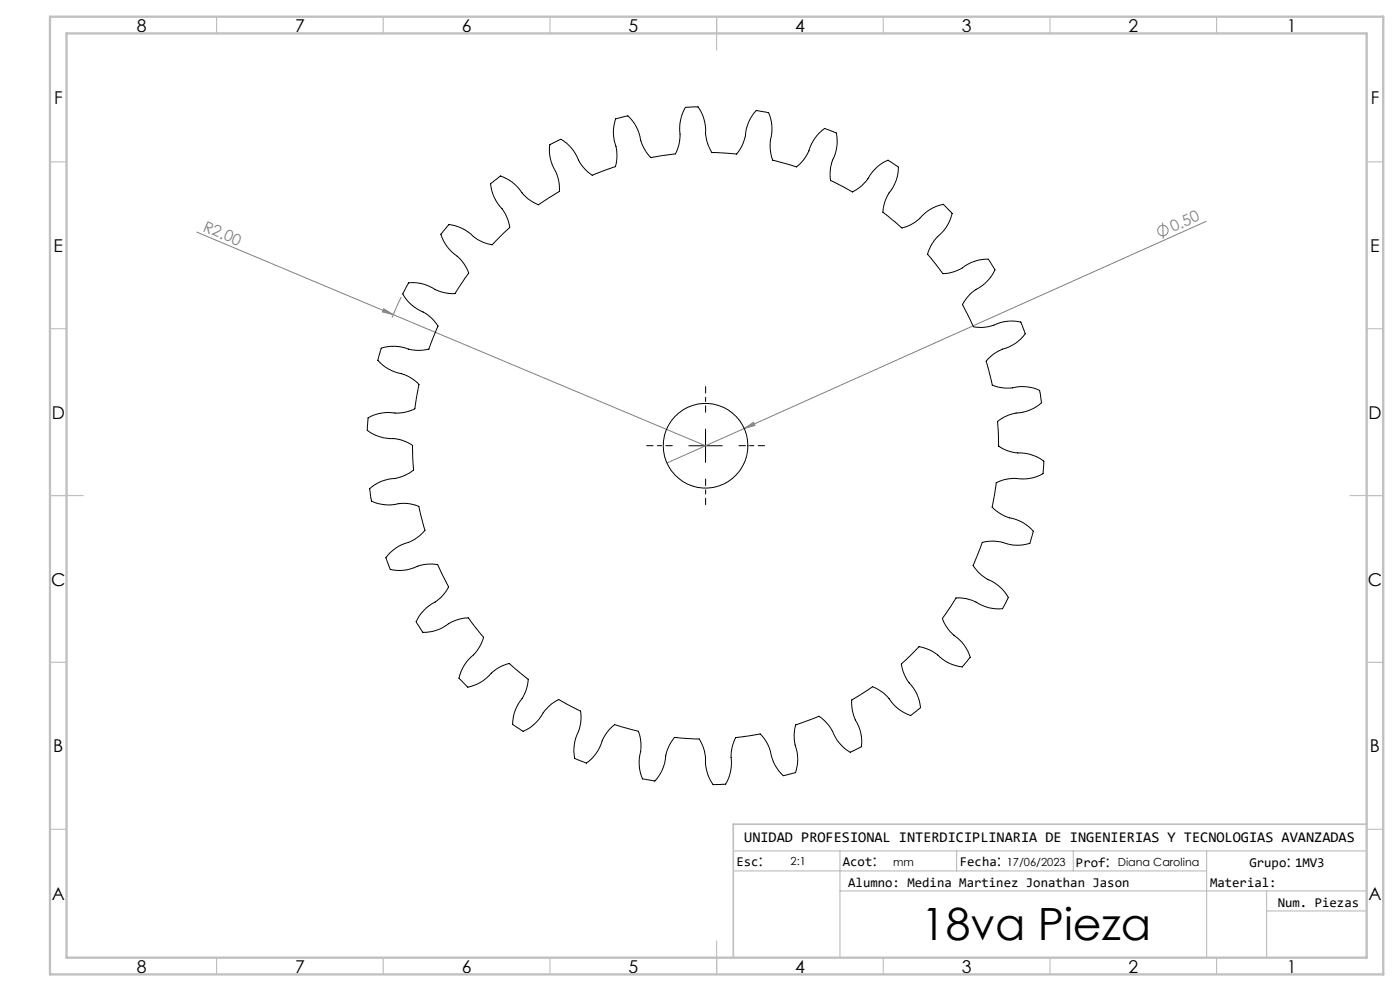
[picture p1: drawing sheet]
<svg xmlns="http://www.w3.org/2000/svg" width="420mm" height="297mm" viewBox="0 0 420 297" stroke-linecap="round" stroke-linejoin="round" font-family="sans-serif">
<g fill="none" stroke="#808080" stroke-width=".3">
<path d="M59 69.6l59 24.7M348.8 66.7l.2 4.8M361.8 66.4l-138.5 62M115.1 92.6l2.9 1.7-3.3-.8zM118 94.3l93.7 39.3M120.4 89l-2.8 6.2M223.3 128.4l2.8-1.8 .4 .9zM223.3 128.4l-23.2 10.4"/>
<circle cx="348.9" cy="69.1" r="1.55"/>
</g>
<path d="M201.7 133.6h-7.7M211.7 123.6v-7.7M221.7 133.6h7.7M211.7 143.6v7.7" fill="none" stroke="#000" stroke-width=".3" stroke-dasharray="15.2 1.3 1.3 1.3" stroke-dashoffset="13.3"/>
<path d="M206.7 133.6h10M211.7 128.6v10" fill="none" stroke="#000" stroke-width=".3"/>
<g fill="none" stroke="#c0c0c0" stroke-width=".35">
<path d="M65 5v5M115 5v5M165 5v5M215 5v10M265 5v5M315 5v5M365 5v5M15 48.5h5M410 48.5h5M15 98.5h5M410 98.5h5M15 148.5h10"/>
<path d="M405 148.5h10M15 198.5h5M410 198.5h5M15 248.5h5M220 255h190M252 255v32M287 255v6M322 255v6M362 255v32M410 248.5h5M220 261h142M252 267h158"/>
<path d="M380 273h30M380 267v20M65 287v5M115 287v5M165 287v5M215 282v10M265 287v5M315 287v5M365 287v5"/>
</g>
<path d="M410 247h-190v40" fill="none" stroke="#c0c0c0" stroke-width=".5"/>
<path d="M15 5h400v287h-400zM20 10h390v277h-390z" fill="none" stroke="#c0c0c0" stroke-width=".7"/>
<g fill="#808080">
<path d="M115.1 92.6l2.9 1.7-3.3-.8z"/>
<path d="M223.3 128.4l2.8-1.8 .4 .9z"/>
</g>
<g fill="none" stroke="#000" stroke-width=".3">
<path d="M134.7 67.3a13.2 13.2 0 0 1 8 4.1l2 1.1 2.9 .9 5.3-5.2-.1-.8a13.1 13.1 0 0 0-3.5-6.5l-1.5-2.8-.6-3 2.9-2.4a13.2 13.2 0 0 1 7 5.7l1.8 1.5 2.6 1.5 6.3-4 .1-.8a13.6 13.6 0 0 0-2.2-7.1l-.8-3v-3.1l3.4-1.7a13.2 13.2 0 0 1 5.6 7l2 2.4 1.8 1.4 6.9-2.6 .2-.7a13.6 13.6 0 0 0-.6-7.4l-.2-3.1 .7-3.1 3.6-.9a13.2 13.2 0 0 1 4.1 8l1.4 2.7 1.5 1.8 7.3-1.1 .4-.6a13.7 13.7 0 0 0 .9-7.4l.5-3.1 1.2-2.8 3.8-.2a13.4 13.4 0 0 1 2.3 8.7l.8 2.9 1.1 2.1 7.4 .5 .4-.6a12.7 12.7 0 0 0 2.5-7l1.1-2.9 1.9-2.6 3.7 .7a13.5 13.5 0 0 1 .5 8.9l.1 3.1 .6 2.2 7.1 2 .6-.5a13 13 0 0 0 3.9-6.3l1.7-2.6 2.3-2.1 3.5 1.4a13.2 13.2 0 0 1-1.4 8.8l-.5 3.1 .2 2.3 6.5 3.4 .7-.4a13 13 0 0 0 5.1-5.3l2.2-2.2 2.7-1.6 3.1 2.1a12.9 12.9 0 0 1-3.2 8.4l-.9 2.1-.5 3 5.7 4.7 .7-.2a12.9 12.9 0 0 0 6.1-4.1l2.6-1.8 3-1 2.6 2.8a13.5 13.5 0 0 1-4.8 7.5l-1.4 1.8-1.1 2.9 4.6 5.8h.7a13.5 13.5 0 0 0 6.9-2.9l2.9-1.1 3.1-.3 2 3.2a13.4 13.4 0 0 1-6.3 6.3l-1.7 1.6-1.8 2.5 3.3 6.6 .8 .2a13.5 13.5 0 0 0 7.3-1.4l3-.5 3.1 .3 1.4 3.5a13.1 13.1 0 0 1-7.5 4.9l-2 1.2-2.3 2.2 1.9 7.1 .7 .3a12.7 12.7 0 0 0 7.4 .2l3.1 .2 3 .9 .6 3.7a13.5 13.5 0 0 1-8.4 3.3l-2.9 1-1.9 1.3 .3 7.4 .6 .4a13.6 13.6 0 0 0 7.2 1.8l3 .8 2.8 1.5-.3 3.8a13.2 13.2 0 0 1-8.8 1.4l-3.1 .4-2.1 .9-1.3 7.3 .6 .5a13.4 13.4 0 0 0 6.7 3.2l2.8 1.4 2.3 2.1-1 3.6a13.2 13.2 0 0 1-9-.4l-2.3-.2-3 .4-2.8 6.9 .4 .6a13.1 13.1 0 0 0 5.9 4.5l2.5 2 1.8 2.5-1.7 3.3a13 13 0 0 1-8.7-2.3l-2.2-.7-3.1-.2-4.1 6.1 .3 .8a13.1 13.1 0 0 0 4.8 5.6l2 2.4 1.3 2.9-2.4 2.9a13.2 13.2 0 0 1-8-4.1l-2-1.1-3-.9-5.3 5.2 .1 .8a13.1 13.1 0 0 0 3.6 6.5l1.4 2.8 .7 3-3 2.4a13.2 13.2 0 0 1-7-5.7l-1.7-1.5-2.7-1.5-6.3 4v.8a13.6 13.6 0 0 0 2.1 7.1l.8 3v3.1l-3.3 1.7a13.5 13.5 0 0 1-5.7-7l-1.9-2.4-1.8-1.4-7 2.5-.2 .8a13.6 13.6 0 0 0 .6 7.4l.2 3.1-.6 3.1-3.7 .9a13.2 13.2 0 0 1-4.1-8l-1.3-2.7-1.5-1.8-7.4 1-.3 .7a13.7 13.7 0 0 0-1 7.4l-.5 3.1-1.2 2.8-3.8 .2a13.4 13.4 0 0 1-2.3-8.7l-.8-2.9-1-2.1-7.4-.5-.5 .6a12.7 12.7 0 0 0-2.5 7l-1.1 2.9-1.8 2.6-3.7-.7a13.5 13.5 0 0 1-.5-8.9l-.2-3.1-.6-2.2-7.1-2-.6 .5a13 13 0 0 0-3.9 6.3l-1.7 2.6-2.3 2.1-3.5-1.4a13.6 13.6 0 0 1 1.4-8.9l.5-3-.1-2.3-6.6-3.4-.7 .3a13.5 13.5 0 0 0-5.1 5.4l-2.2 2.2-2.7 1.6-3.1-2.1a13.2 13.2 0 0 1 3.2-8.4l.9-2.1 .6-3-5.7-4.7-.8 .1a13.4 13.4 0 0 0-6.1 4.2l-2.6 1.8-3 .9-2.6-2.7a13.5 13.5 0 0 1 4.9-7.5l1.3-1.9 1.2-2.8-4.6-5.8h-.8a13.5 13.5 0 0 0-6.8 2.9l-2.9 1.1-3.1 .3-2.1-3.2a13.4 13.4 0 0 1 6.4-6.3l1.7-1.6 1.7-2.5-3.3-6.7-.8-.1a12.9 12.9 0 0 0-7.2 1.4l-3.1 .5-3.1-.3-1.4-3.6a13.1 13.1 0 0 1 7.6-4.9l2.6-1.6 1.6-1.7-1.8-7.1-.8-.3a12.7 12.7 0 0 0-7.4-.2l-3.1-.2-3-.9-.5-3.7a13 13 0 0 1 8.3-3.3l2.2-.7 2.7-1.6-.3-7.4-.7-.4a12.7 12.7 0 0 0-7.2-1.8l-3-.8-2.7-1.5 .2-3.8a13.2 13.2 0 0 1 8.8-1.4l2.4-.3 2.9-1 1.2-7.3-.5-.6a13.4 13.4 0 0 0-6.7-3.1l-2.8-1.4-2.4-2.1 1.1-3.7a13.2 13.2 0 0 1 8.9 .5l2.3 .2 3.1-.4 2.7-6.9-.4-.6a13.5 13.5 0 0 0-5.9-4.5l-2.4-2-1.9-2.5 1.8-3.3a13 13 0 0 1 8.6 2.3l3 .8 2.3 .1 4.1-6.2-.3-.7a13.1 13.1 0 0 0-4.8-5.6l-1.9-2.4-1.3-2.9z"/>
<circle cx="211.7" cy="133.6" r="12.7"/>
</g>
<text font-size="13.3" x="276.4" y="281.7">18va Pieza</text>
<g font-size="5.3">
<text x="41" y="9.5">8</text>
<text x="88.5" y="9.5">7</text>
<text x="138.5" y="9.5">6</text>
<text x="188.5" y="9.5">5</text>
<text x="238.5" y="9.5">4</text>
<text x="288.5" y="9.5">3</text>
<text x="338.5" y="9.5">2</text>
<text x="386" y="9.5">1</text>
<text x="16.2" y="31.3">F</text>
<text x="411.2" y="31.3">F</text>
<text x="16.1" y="75.5">E</text>
<text x="411.1" y="75.5">E</text>
<text x="15.5" y="125.5">D</text>
<text x="410.5" y="125.5">D</text>
<text x="15.4" y="175.5">C</text>
<text x="410.4" y="175.5">C</text>
<text x="16" y="225.5">B</text>
<text x="411" y="225.5">B</text>
<text x="15.5" y="269.8">A</text>
<text x="410.5" y="269.8">A</text>
<text x="41" y="291.5">8</text>
<text x="88.5" y="291.5">7</text>
<text x="138.5" y="291.5">6</text>
<text x="188.5" y="291.5">5</text>
<text x="238.5" y="291.5">4</text>
<text x="288.5" y="291.5">3</text>
<text x="338.5" y="291.5">2</text>
<text x="386" y="291.5">1</text>
</g>
<g font-size="4.7" fill="#808080">
<text x="60.6" y="69.1" transform="rotate(23 60.6 69.1)">R2.00</text>
<text x="351.9" y="69.6" transform="rotate(-24 351.9 69.6)">0.50</text>
</g>
<g font-size="4.7">
<text x="227.6" y="259.5">:</text>
<text x="261.7" y="259.5">:</text>
<text x="299" y="259.5">:</text>
<text x="331.7" y="259.9">:</text>
<text x="385.9" y="259.9">:</text>
</g>
<text font-size="4.4" x="223.3" y="252.5">UNIDAD PROFESIONAL INTERDICIPLINARIA DE INGENIERIAS Y TECNOLOGIAS AVANZADAS</text>
<g font-size="4">
<text x="220.9" y="259.4">Esc</text>
<text x="252.9" y="259.4">Acot</text>
<text x="287.9" y="259.4">Fecha</text>
<text x="322.8" y="259.9">Prof</text>
<text x="374.8" y="259.9">Grupo 1MV3</text>
<text x="254.5" y="265.7">Alumno: Medina Martinez Jonathan Jason</text>
<text x="363" y="265.7">Material:</text>
<text x="383.3" y="271.7">Num. Piezas</text>
</g>
<g font-size="3.3">
<text x="237.2" y="259.3">2:1</text>
<text x="267.9" y="259.5">mm</text>
<text x="302" y="259.5">17/06/2023</text>
<text x="335.3" y="259.5">Diana Carolina</text>
</g>
</svg>
